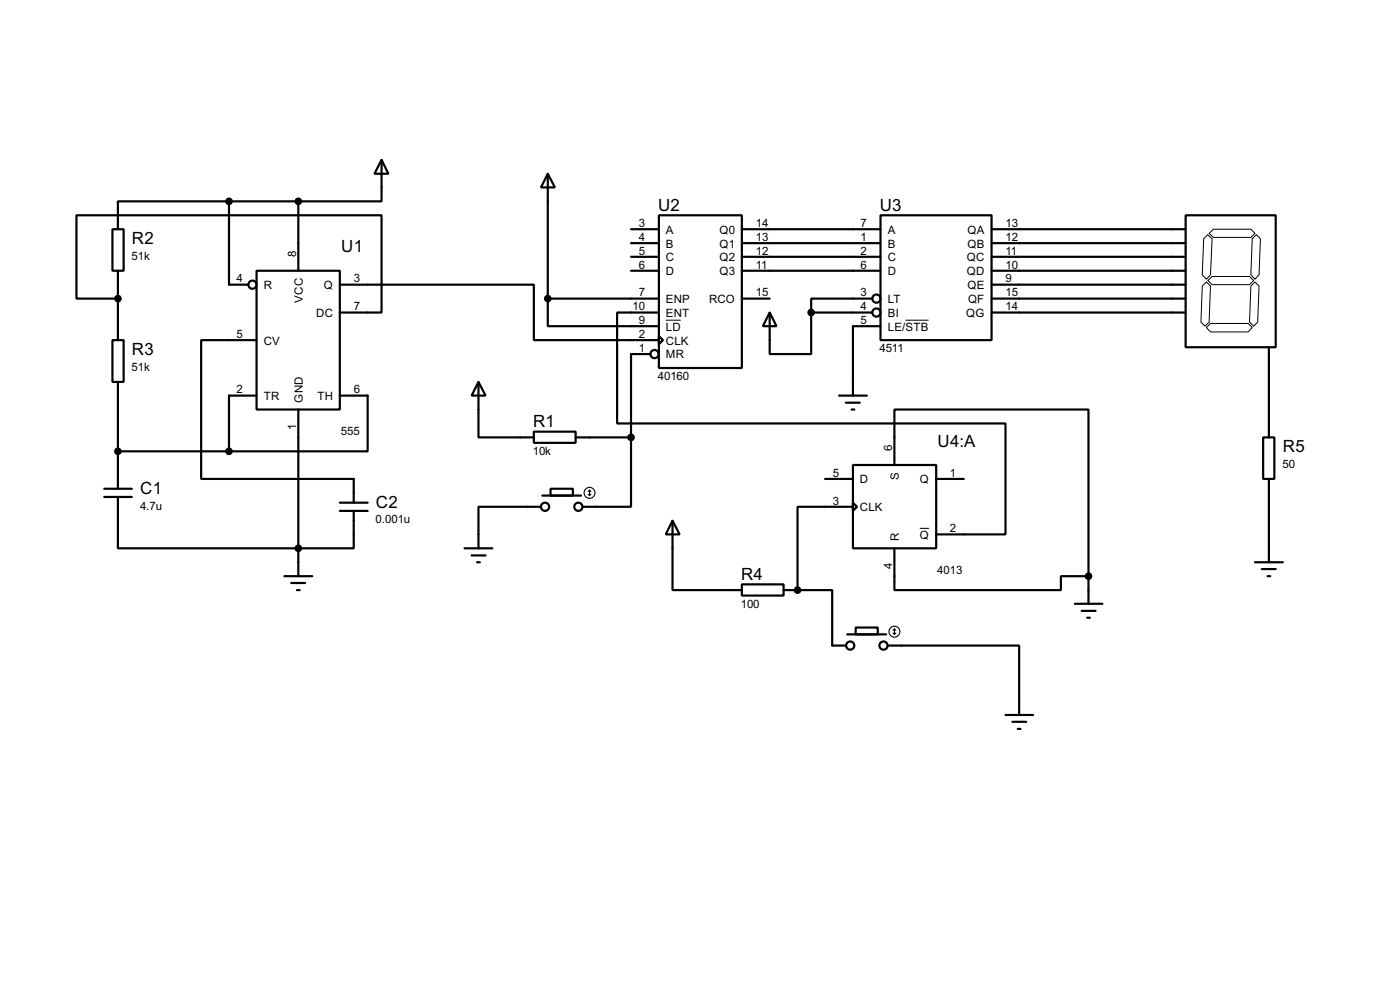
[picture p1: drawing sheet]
<svg xmlns="http://www.w3.org/2000/svg" width="256mm" height="180mm" viewBox="0 0 256 180" stroke-linecap="round" stroke-linejoin="round" font-family="sans-serif">
<g fill="none" stroke="#000" stroke-width=".4">
<path d="M42 36.9h-20.4v5.1M42 36.9h12.7M42 36.9v15.2h3.5M54.7 36.9v12.7M69.9 29.3l1.3 2.5h-2.6zM69.9 29.3v7.6h-15.2M100.4 31.8l1.3 2.5h-2.6zM100.4 31.8v22.9M120.7 39.4h15.2v28h-15.2zM161.3 39.4h20.4v22.9h-20.4zM217.2 39.4h16.5v24.2h-16.5zM20.6 42h2.1v7.6h-2.1z"/>
<path d="M21.6 54.7h-7.6v-15.3h55.9v17.8h-7.6M21.6 49.6v12.7M47 49.6h15.3v25.4h-15.3zM62.3 52.1h35.5v10.2h22.9M100.4 54.7v5h20.3M100.4 54.7h20.3M115.6 42h5.1M115.6 44.5h5.1M115.6 47h5.1M115.6 49.6h5.1M120.7 57.2h-7.6v20.3h71.1v20.3h-12.7M135.9 54.7h5.1"/>
<path d="M135.9 42h25.4M135.9 44.5h25.4M135.9 47h25.4M135.9 49.6h25.4M141 57.2l1.3 2.5h-2.5zM141 57.2v7.6h7.6v-7.6M148.6 57.2h11.2M159.8 54.7h-11.2v2.5M161.3 59.7h-5v12.7M181.7 54.7h35.5M181.7 42h35.5M181.7 44.5h35.5"/>
<path d="M181.7 47h35.5M181.7 49.6h35.5M181.7 57.2h35.5M181.7 52.1h35.5M20.6 62.3h2.1v7.6h-2.1zM21.6 69.9v19.6M47 62.3h-10.1v25.4h27.9v4.3M47 72.4h-5v10.2M54.7 75v30.5M62.3 72.4h5.1v10.2h-25.4M87.7 69.9l1.3 2.5h-2.6zM87.7 69.9v10.2h10.1"/>
<path d="M97.8 79h7.7v2.1h-7.7zM119.2 64.8h-3.6v15.3M120.7 61.5l.8 .8-.8 .7zM153.7 72.4h5.1M155 73.7h2.5M156 75h.5M232.5 63.6v16.5M19.1 89.5h5.1M19.1 91h5.1M21.6 91v9.4h43.2v-6.9M21.6 82.6h20.4M62.3 92h5.1"/>
<path d="M62.3 93.5h5.1M99.1 92.8h-11.4v7.6M99.4 90.7h7.1M100.9 89.5h4.1v1.2h-4.1zM105.5 80.1h10.1M115.6 80.1v12.7h-8.9M123.2 95.3l1.3 2.5h-2.5zM123.2 95.3v12.7h12.7M151.2 87.7h5.1M156.3 85.1h15.2v15.3h-15.2zM156.3 92l.7 .8-.7 .7zM156.3 92.8h-10.2v15.2"/>
<path d="M163.9 85.1v-10.1h35.5v30.5M171.5 87.7h5.1M231.4 80.1h2.1v7.6h-2.1zM232.5 87.7v15.2M52.1 105.5h5.1M53.4 106.7h2.5M54.4 108h.5M85.1 100.4h5.1M86.4 101.7h2.6M87.4 102.9h.5M135.9 107h7.7v2h-7.7zM143.6 108h2.5"/>
<path d="M146.1 108h6.4v10.2h2.5M155.2 116.1h7.2M156.8 114.9h4v1.2h-4zM162.6 118.2h24.1v12.7M163.9 100.4v7.6h30.5v-2.5h5M196.9 110.5h5.1M198.2 111.8h2.5M199.2 113.1h.5M199.4 105.5v5M229.9 102.9h5.1M231.2 104.2h2.5M232.2 105.5h.5"/>
<path d="M184.2 130.9h5.1M185.5 132.1h2.5M186.5 133.4h.5"/>
<circle cx="46.2" cy="52.1" r=".75"/>
<circle cx="160.5" cy="54.7" r=".75"/>
<circle cx="160.5" cy="57.2" r=".75"/>
<circle cx="119.9" cy="64.8" r=".75"/>
<circle cx="99.8" cy="92.8" r=".75"/>
<circle cx="105.9" cy="92.8" r=".75"/>
<circle cx="155.7" cy="118.2" r=".75"/>
<circle cx="161.8" cy="118.2" r=".75"/>
</g>
<circle cx="146.1" cy="108" r=".2" fill="#000"/>
<g fill="#000" stroke="#000" stroke-width=".4">
<circle cx="41.9" cy="36.9" r=".5"/>
<circle cx="54.6" cy="36.9" r=".5"/>
<circle cx="21.6" cy="54.7" r=".5"/>
<circle cx="100.3" cy="54.7" r=".5"/>
<circle cx="148.6" cy="57.2" r=".5"/>
<circle cx="21.6" cy="82.6" r=".5"/>
<circle cx="41.9" cy="82.6" r=".5"/>
<circle cx="115.6" cy="80.1" r=".5"/>
<circle cx="54.6" cy="100.4" r=".5"/>
<circle cx="146.1" cy="108" r=".5"/>
<circle cx="199.4" cy="105.5" r=".5"/>
</g>
<path d="M122 58.6h2.7M165.9 58.6h4.2M220.3 52.4l.7-.8 .8 .8-.3 6.6-.7 .7-.8-.7zM220.5 43.7l.8-.7 .8 .7-.3 6.6-.8 .8-.7-.8zM221 60l.8-.8h6.9l.7 .8-.7 .8h-6.9zM221.3 51.4l.8-.8h6.8l.8 .8-.8 .7h-6.8zM221.5 42.7l.8-.7h6.9l.7 .7-.7 .8h-6.9zM229.2 52.4l.7-.8 .8 .8-.3 6.6-.7 .7-.8-.7zM229.4 43.7l.8-.7 .7 .7-.2 6.6-.8 .8-.7-.8zM168.5 96.7h1.7" fill="none" stroke="#000" stroke-width=".18"/>
<g fill="none" stroke="#000" stroke-width=".2">
<path d="M107.8 90.5l.2 .2M108 89.7v1M108 89.7l-.2 .3M108 89.7l.3 .3M108.3 90.5l-.3 .2M163.6 115.9l.3 .2M163.9 115.1v1M163.9 115.1l-.3 .3M163.9 115.1l.2 .3M164.1 115.9l-.2 .2"/>
<circle cx="108" cy="90.2" r="1"/>
<circle cx="163.8" cy="115.6" r="1"/>
</g>
<g font-size="3.5">
<text x="120.6" y="38.6">U2</text>
<text x="161.2" y="38.6">U3</text>
<text x="24.2" y="44.6">R2</text>
<text x="62.5" y="46.2">U1</text>
<text x="24.2" y="64.9">R3</text>
<text x="97.7" y="78.2">R1</text>
<text x="171.8" y="81.8">U4:A</text>
<text x="235" y="82.8">R5</text>
<text x="25.7" y="90.4">C1</text>
<text x="68.9" y="92.9">C2</text>
<text x="135.8" y="106.2">R4</text>
</g>
<g font-size="2.4">
<text x="117" y="41.6">3</text>
<text x="138.5" y="41.6">14</text>
<text x="157.7" y="41.6">7</text>
<text x="184.2" y="41.6">13</text>
<text x="24.1" y="47.6">51k</text>
<text x="54.2" y="47" transform="rotate(-90 54.2 47)">8</text>
<text x="117" y="44.1">4</text>
<text x="117" y="46.6">5</text>
<text x="122" y="42.7">A</text>
<text x="122" y="45.3">B</text>
<text x="122" y="47.8">C</text>
<text x="131.8" y="42.7">Q0</text>
<text x="131.8" y="45.3">Q1</text>
<text x="131.8" y="47.8">Q2</text>
<text x="138.5" y="44.1">13</text>
<text x="138.5" y="46.6">12</text>
<text x="157.7" y="44.1">1</text>
<text x="157.7" y="46.6">2</text>
<text x="162.6" y="42.7">A</text>
<text x="162.6" y="45.3">B</text>
<text x="162.6" y="47.8">C</text>
<text x="177.1" y="47.8">QC</text>
<text x="177.2" y="42.7">QA</text>
<text x="177.2" y="45.3">QB</text>
<text x="184.2" y="44.1">12</text>
<text x="184.2" y="46.6">11</text>
<text x="43.4" y="51.7">4</text>
<text x="48.3" y="52.9">R</text>
<text x="59.3" y="52.9">Q</text>
<text x="64.8" y="51.7">3</text>
<text x="117" y="49.2">6</text>
<text x="122" y="50.4">D</text>
<text x="131.8" y="50.4">Q3</text>
<text x="138.5" y="49.2">11</text>
<text x="157.7" y="49.2">6</text>
<text x="162.6" y="50.4">D</text>
<text x="177.1" y="50.4">QD</text>
<text x="177.2" y="52.9">QE</text>
<text x="184.2" y="49.2">10</text>
<text x="184.2" y="51.7">9</text>
<text x="55.5" y="55.4" transform="rotate(-90 55.5 55.4)">VCC</text>
<text x="57.9" y="58">DC</text>
<text x="64.8" y="56.8">7</text>
<text x="115.9" y="56.8">10</text>
<text x="117" y="54.3">7</text>
<text x="117" y="59.3">9</text>
<text x="122" y="55.4">ENP</text>
<text x="122" y="58">ENT</text>
<text x="129.9" y="55.4">RCO</text>
<text x="138.5" y="54.3">15</text>
<text x="157.7" y="54.3">3</text>
<text x="157.7" y="56.8">4</text>
<text x="157.7" y="59.3">5</text>
<text x="162.6" y="55.4">LT</text>
<text x="162.6" y="58">BI</text>
<text x="177" y="58">QG</text>
<text x="177.3" y="55.4">QF</text>
<text x="184.2" y="54.3">15</text>
<text x="184.2" y="56.8">14</text>
<text x="43.4" y="61.9">5</text>
<text x="48.3" y="63.1">CV</text>
<text x="117" y="61.9">2</text>
<text x="117" y="64.4">1</text>
<text x="122" y="60.5">LD</text>
<text x="122" y="63.1">CLK</text>
<text x="122" y="65.6">MR</text>
<text x="161.1" y="64.5">4511</text>
<text x="162.6" y="60.5">LE/STB</text>
<text x="24.1" y="67.9">51k</text>
<text x="43.4" y="72">2</text>
<text x="64.8" y="72">6</text>
<text x="120.5" y="69.5">40160</text>
<text x="48.3" y="73.2">TR</text>
<text x="55.5" y="73.7" transform="rotate(-90 55.5 73.7)">GND</text>
<text x="58.1" y="73.2">TH</text>
<text x="54.2" y="78.7" transform="rotate(-90 54.2 78.7)">1</text>
<text x="62.5" y="79.7">555</text>
<text x="97.6" y="83.3">10k</text>
<text x="163.5" y="82.6" transform="rotate(-90 163.5 82.6)">6</text>
<text x="152.6" y="87.3">5</text>
<text x="157.5" y="88.5">D</text>
<text x="164.7" y="87.8" transform="rotate(-90 164.7 87.8)">S</text>
<text x="168.5" y="88.5">Q</text>
<text x="174" y="87.3">1</text>
<text x="235" y="85.7">50</text>
<text x="25.7" y="93.3">4.7u</text>
<text x="68.8" y="95.8">0.001u</text>
<text x="152.6" y="92.4">3</text>
<text x="157.5" y="93.6">CLK</text>
<text x="164.7" y="99.1" transform="rotate(-90 164.7 99.1)">R</text>
<text x="168.5" y="98.6">Q</text>
<text x="174" y="97.4">2</text>
<text x="163.5" y="104.1" transform="rotate(-90 163.5 104.1)">4</text>
<text x="171.7" y="105.1">4013</text>
<text x="135.7" y="111.2">100</text>
</g>
</svg>
